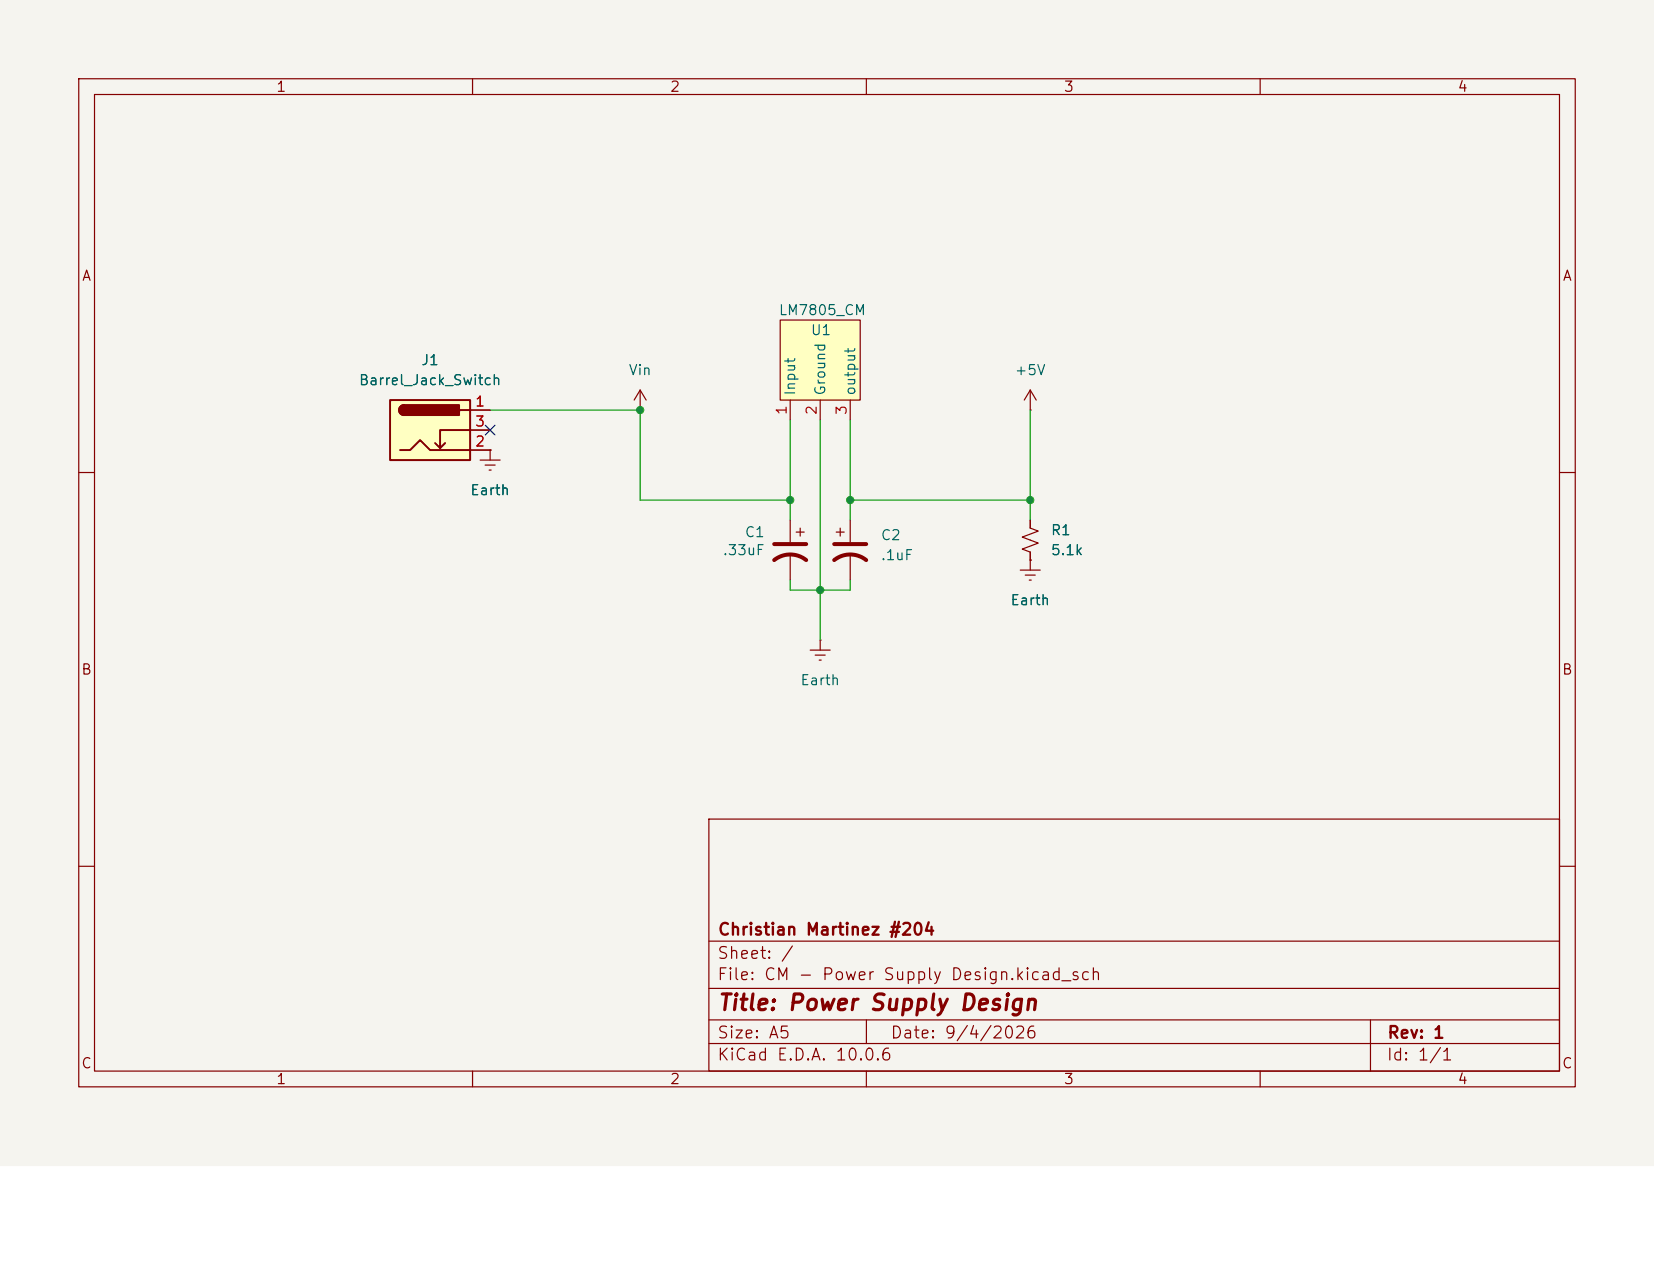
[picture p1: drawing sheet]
<svg xmlns="http://www.w3.org/2000/svg" width="279mm" height="216mm" viewBox="0 0 279 216" stroke-linecap="round" stroke-linejoin="round" font-family="sans-serif">
<path d="M0 0h279.4v196.9h-279.4z" fill="#f5f4ef" stroke="#f5f4ef" stroke-width=".17"/>
<g fill="none" stroke="#840000" stroke-width=".2">
<path d="M13.3 13.3h252.8v170.3h-252.8zM16 16h247.4v164.9h-247.4zM79.8 13.3v2.7M146.3 13.3v2.7M212.9 13.3v2.7M13.3 79.8h2.7M174 69.3h.1M174 65.9v3.4M174 65.9l-1 1.7M174 65.9l1 1.7M263.4 79.8h2.7M133.5 87.9v3.7"/>
<path d="M133.5 93.6v4.4M134.5 89.9h1.3M135.2 89.2v1.4M141.3 89.9h1.3M141.9 89.2v1.4M143.6 87.9v3.7M143.6 93.6v4.4M172.3 96.3h3.4M173.2 97.2h1.7M173.9 98h.3M174 94.6h.1M174 87.9v1.3l1.4 .5-2.7 1 2.7 1-2.7 1.1 1.3 .5v3"/>
<path d="M136.9 109.8h3.3M137.7 110.7h1.7M138.4 111.5h.3M138.6 108.1h.1M138.6 108.1v1.7M119.7 138.4h143.7v42.5h-143.7zM13.3 146.3h2.7M119.7 159h143.7M263.4 146.3h2.7M119.7 176.3h143.7M119.7 172.3h143.7M119.7 167h143.7"/>
<path d="M146.4 172.3v4M231.5 172.3v8.6M79.8 180.9v2.7M146.3 180.9v2.7M212.9 180.9v2.7"/>
</g>
<path d="M130.8 91.9h5.4M130.8 94.6a4.3 4.3 0 0 1 5.4 0M140.9 91.9h5.4M140.9 94.6a4.3 4.3 0 0 1 5.4 0" fill="none" stroke="#840000" stroke-width=".68"/>
<path d="M65.9 67.6h13.5v10.1h-13.5z" fill="#ffffc2"/>
<path d="M65.9 67.6h13.5v10.1h-13.5zM67.6 76h1.7l1.7-1.7 1.7 1.7h6.7M68.3 68.4a.84 .84 0 0 0-.9 .9 .84 .84 0 0 0 .9 .8M75.2 74.9l-.9 .8M77.7 69.3h1.7M79.4 72.7h-5.1v3l-.8-.8" fill="none" stroke="#840000" stroke-width=".34"/>
<g fill="#840000" stroke="#840000" stroke-width=".34">
<path d="M67.7 68.7l.6-.3v1.7a.84 .84 0 0 1-.8-.5 .84 .84 0 0 1 .2-.9z"/>
<path d="M68.3 68.4h9.3v1.7h-9.3z"/>
</g>
<path d="M79.4 69.3h3.4M79.4 76h3.4M79.4 72.7h3.4M81.1 77.7h3.4M81.9 78.6h1.7M82.6 79.4h.4M82.8 76h.1M82.8 76v1.7M108.1 69.3h.1M108.1 65.9l-1 1.7M108.1 65.9l1.1 1.7M108.1 65.9v3.4" fill="none" stroke="#840000" stroke-width=".2"/>
<path d="M131.8 54.1h13.5v13.5h-13.5z" fill="#ffffc2"/>
<path d="M131.8 54.1h13.5v13.5h-13.5zM79.4 69.3h3.4M79.4 76h3.4M79.4 72.7h3.4M82.8 76h.1M133.5 67.6v3.4M138.6 67.6v3.4M143.6 67.6v3.4M174 94.6h.1M174 87.9v1.3M174 93.3v1.3" fill="none" stroke="#840000" stroke-width=".2"/>
<path d="M82.8 69.3h25.3v15.2h25.4M133.5 71v16.9M138.6 71v37.1M143.6 71v16.9M174 69.3v18.6M133.5 98v1.7h10.1v-1.7M143.6 84.5h30.4" fill="none" stroke="#009600" stroke-width=".2"/>
<path d="M82 71.8l1.6 1.7M83.6 71.8l-1.6 1.7" fill="none" stroke="#000084" stroke-width=".2"/>
<g fill="#009600" stroke="#009600" stroke-width=".17">
<circle cx="174" cy="84.5" r=".61"/>
<circle cx="138.6" cy="99.7" r=".61"/>
<circle cx="108.1" cy="69.3" r=".61"/>
<circle cx="143.6" cy="84.5" r=".61"/>
<circle cx="133.5" cy="84.5" r=".61"/>
</g>
<text font-size="2.7" fill="#840000" x="121" y="171.4">Title: Power Supply Design</text>
<g font-size="2" fill="#840000">
<text x="121.1" y="158.5">Christian Martinez #204</text>
<text x="121" y="166.1">File: CM - Power Supply Design.kicad_sch</text>
<text x="121" y="162.5">Sheet: /</text>
<text x="121" y="179.7">KiCad E.D.A. 10.0.6</text>
<text x="121" y="175.9">Size: A5</text>
<text x="150.3" y="175.9">Date: 9/4/2026</text>
<text x="234.1" y="179.7">Id: 1/1</text>
<text x="234.2" y="175.9">Rev: 1</text>
</g>
<g font-size="1.7" fill="#840000">
<text x="46.5" y="15.9">1</text>
<text x="113" y="15.9">2</text>
<text x="179.6" y="15.9">3</text>
<text x="246.1" y="15.9">4</text>
<text x="13.7" y="47.9">A</text>
<text x="263.9" y="47.9">A</text>
<text x="13.6" y="114.4">B</text>
<text x="263.7" y="114.4">B</text>
<text x="13.6" y="180.9">C</text>
<text x="46.5" y="183.6">1</text>
<text x="113" y="183.6">2</text>
<text x="179.6" y="183.6">3</text>
<text x="246.1" y="183.6">4</text>
<text x="263.7" y="180.9">C</text>
</g>
<g font-size="1.7" fill="#006464">
<text x="131.4" y="53.7">LM7805_CM</text>
<text x="136.8" y="57">U1</text>
<text x="60.5" y="65.5">Barrel_Jack_Switch</text>
<text x="71" y="62.1">J1</text>
<text x="106.1" y="63.8">Vin</text>
<text x="171.3" y="63.8">+5V</text>
<text x="134.8" y="66.9" transform="rotate(-90 134.8 66.9)">Input</text>
<text x="139.8" y="66.9" transform="rotate(-90 139.8 66.9)">Ground</text>
<text x="144.9" y="66.9" transform="rotate(-90 144.9 66.9)">output</text>
<text x="79.3" y="84.1">Earth</text>
<text x="122" y="94.2">.33uF</text>
<text x="125.7" y="91.2">C1</text>
<text x="148.7" y="91.7">C2</text>
<text x="148.7" y="95.1">.1uF</text>
<text x="177.4" y="90.8">R1</text>
<text x="177.4" y="94.2">5.1k</text>
<text x="170.6" y="102.7">Earth</text>
<text x="135.1" y="116.2">Earth</text>
</g>
<g font-size="1.7" fill="#a90000">
<text x="80.1" y="69.1">1</text>
<text x="133.3" y="70.2" transform="rotate(-90 133.3 70.2)">1</text>
<text x="138.4" y="70.2" transform="rotate(-90 138.4 70.2)">2</text>
<text x="143.4" y="70.2" transform="rotate(-90 143.4 70.2)">3</text>
<text x="80.1" y="75.9">2</text>
<text x="80.1" y="72.5">3</text>
</g>
</svg>
